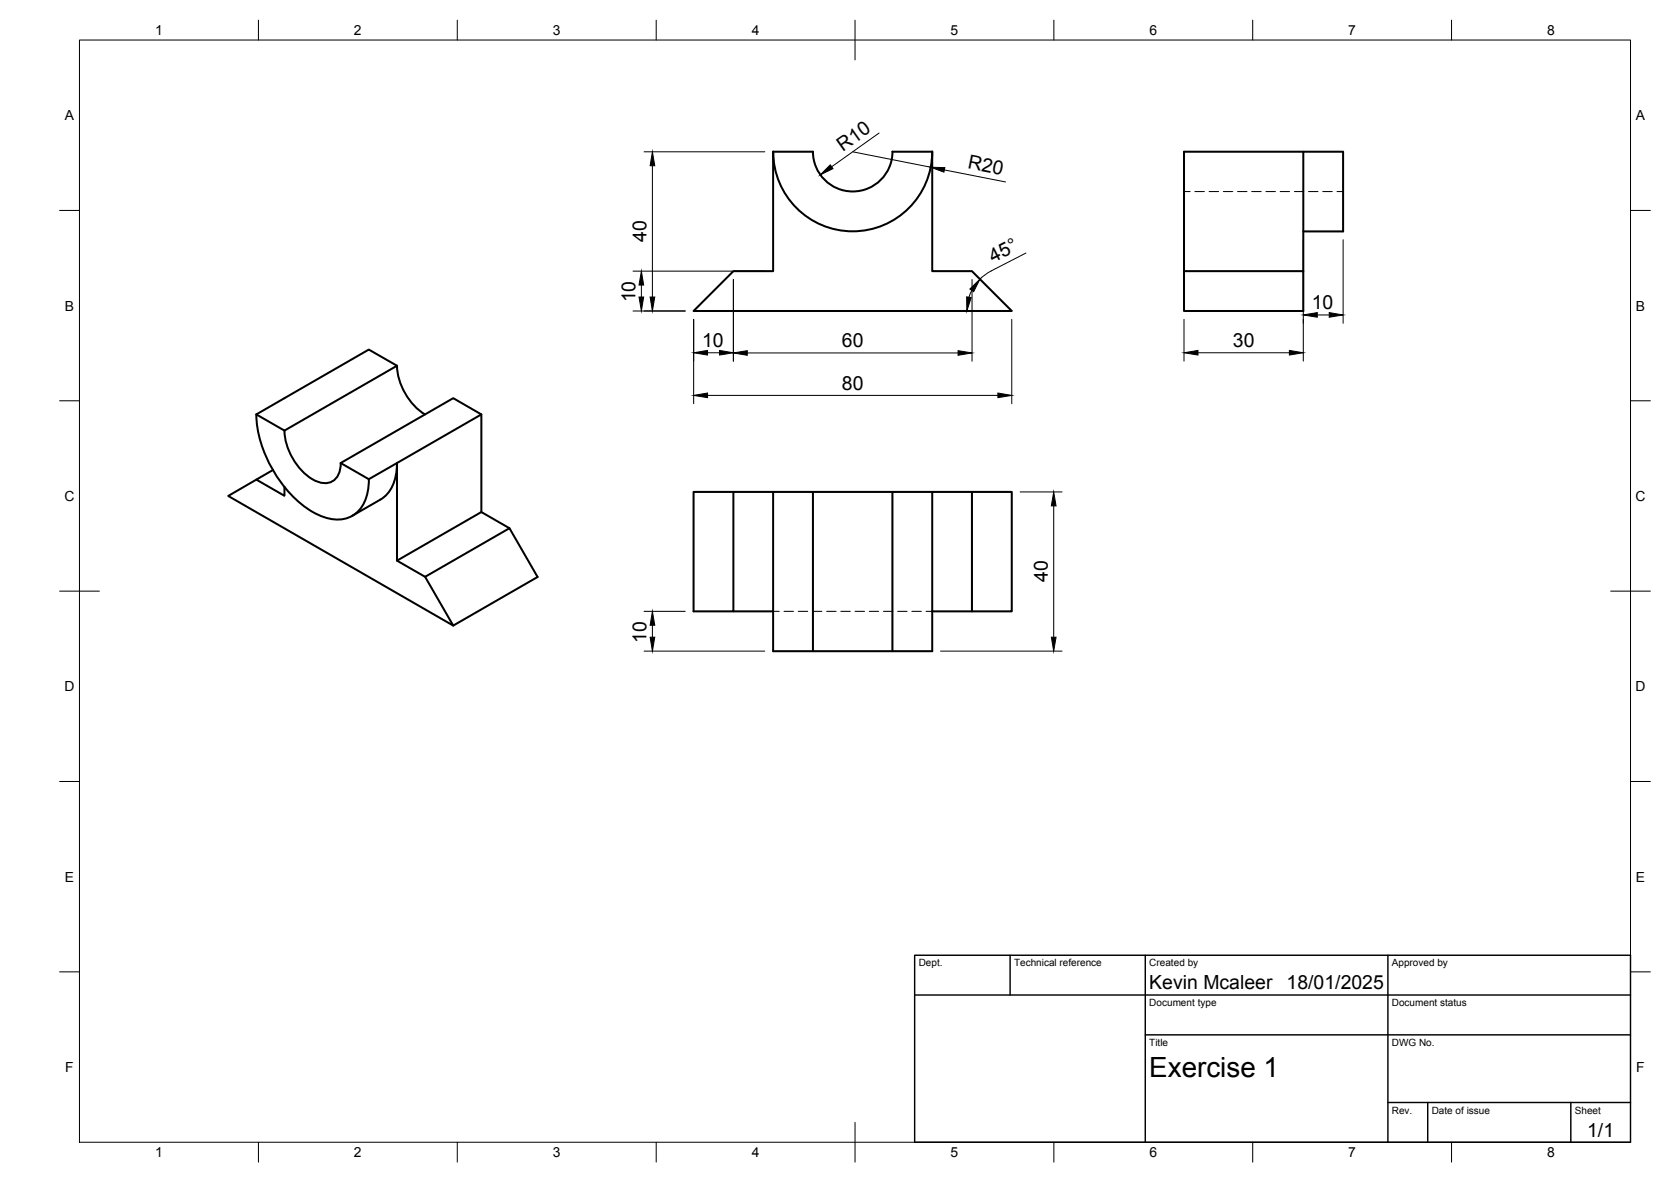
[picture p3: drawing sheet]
<svg xmlns="http://www.w3.org/2000/svg" width="420mm" height="297mm" viewBox="0 0 420 297" stroke-linecap="round" stroke-linejoin="round" font-family="sans-serif">
<!-- layer: Visible -->
<g fill="none" stroke="#000" stroke-width=".51">
<path d="M194.4 38.1a20 20 0 0 0 20 20 20 20 0 0 0 20-20M204.4 38.1a10 10 0 0 0 10 10 10 10 0 0 0 10-10M204.4 38.1h-10v30h-10l-10 10.1h80l-10-10.1h-10v-30h-10M327.7 38.1v30M327.7 58.2h10v-20.1h-40v30h30v10.1h-30v-10.1M99.8 91.9a15.6 15.6 0 0 0 7.1 12.3M64.5 104.1a31.2 31.2 0 0 0 14.1 24.5 9.9 9.9 0 0 0 10 1 10 10 0 0 0 4.2-9.2M64.5 104.1l28.2-16.3 7.1 4.1-28.3 16.3zM68.6 118.1l-4.1 2.4 7 4.1v-2.2M71.5 108.2a15.2 15.2 0 0 0 8.1 12.8 4 4 0 0 0 6-3.5l.1-1.1M85.7 116.4l7 4 7.1-4M99.8 116.4v24.5l21.2-12.2 7.1 4"/>
<path d="M99.8 116.4l21.2-12.3v24.6M99.8 116.4a10 10 0 0 1-4.1 9.1l-7.1 4.1M121 104.1l-7-4-28.3 16.3M64.5 120.5l-7.1 4.1 56.6 32.6 21.2-12.2-7.1-12.3-21.2 12.3-7.1-4.1M184.4 123.6h-10v30h10v-30h10M204.4 123.6h20M234.4 123.6h-10v40M244.4 123.6h-10v30M244.4 123.6h10v30h-10zM106.9 145l7.1 12.2M184.4 153.6h10v-30h10v40M194.4 153.6v10h40v-10"/>
<path d="M234.4 153.6h10"/>
</g>
<!-- layer: Hidden -->
<g fill="none" stroke="#000" stroke-width=".25">
<path d="M297.7 48.1h1.6M300.4 48.1h2.4M304 48.1h2.4M307.6 48.1h2.4M311.2 48.1h2.3M314.7 48.1h2.4M318.3 48.1h2.4M321.9 48.1h2.4M325.5 48.1h2.3M329 48.1h2.4M332.6 48.1h2.4M336.2 48.1h1.5"/>
<path d="M194.4 153.6h1.5M197.1 153.6h2.4M200.7 153.6h2.4M204.3 153.6h2.4M207.9 153.6h2.3M211.4 153.6h2.4M215 153.6h2.4M218.6 153.6h2.3M222.1 153.6h2.4M225.7 153.6h2.4M229.3 153.6h2.4M232.9 153.6h1.5"/>
</g>
<!-- layer: BORDER -->
<g fill="none" stroke="#000" stroke-width=".25">
<path d="M20 10.1h390v276.9h-390zM65 5.1v5M115 5.1v5M165 5.1v5M215 5.1v10M265 5.1v5M315 5.1v5M365 5.1v5M15 52.9h5M410 52.9h5M15 100.7h5M410 100.7h5"/>
<path d="M15 148.6h10M405 148.6h10M15 196.4h5M410 196.4h5M15 244.2h5M410 244.2h5M65 287v5M115 287v5M165 287v5M215 282.1v9.9M265 287v5M315 287v5"/>
<path d="M365 287v5"/>
</g>
<!-- layer: TITLEBLOCK -->
<path d="M230 250h180M230 240.1h180v46.9h-180zM254 240.1v9.9M288 240.1v46.9M349 240.1v46.9M288 260.1h122M349 277.1h61M359 277.1v9.9M395 277.1v9.9" fill="none" stroke="#000" stroke-width=".36"/>
<!-- layer: FD_Dimensions -->
<g fill="none" stroke="#000" stroke-width=".25">
<path d="M161.9 38.1h30.4M214.4 38.1l19.6 3.9M221 33.4l-11.9 8.5M164 41.6v33M237.4 42.7l15.4 3M159.2 68.1h33.1M159.2 78.2h13.1M161.3 71.6v3M184.4 70.2v20.6M244.4 73l-.8 1.7M244.4 70.2v20.6M258 63.6l-9.3 4.8-2.3 1.7"/>
<path d="M327.7 60.2v30.5M331.2 79.1h3M337.7 60.2v21M174.4 80.2v21.3M177.9 99.4h73M177.9 88.7h3M187.9 88.7h53M254.4 80.2v21.3M297.7 80.2v10.5M301.2 88.7h23M256.5 123.6h10.5M264.9 127.1v33"/>
<path d="M161.9 153.6h10.4M164 157.1v3M161.9 163.6h30.4M236.5 163.6h30.5"/>
</g>
<g fill="#000" stroke="#000" stroke-width=".25">
<path d="M164 38.1l.6 3.5h-1.1zM208.8 41.4l.6 1-3.2 1.5zM234 42l3.6 .1-.3 1.2zM161.3 68.1l.5 3.5h-1.1zM160.7 74.6h1.1l-.5 3.6zM163.5 74.6h1.1l-.6 3.6zM243.9 72.6l2.5-2.4-1.6 3.1zM243.1 74.6l1.1 .2-1.1 3.4zM327.7 79.1l3.5-.5v1.1zM334.2 78.6l3.5 .5-3.5 .6zM174.4 99.4l3.5-.6v1.1zM174.4 88.7l3.5-.6v1.1z"/>
<path d="M180.9 88.1l3.5 .6-3.5 .5zM184.4 88.7l3.5-.6v1.2zM240.9 88.1l3.5 .6-3.5 .6zM250.9 98.8l3.5 .6-3.5 .5zM297.7 88.7l3.5-.6v1.1zM324.2 88.1l3.5 .6-3.5 .5zM264.9 123.6l.6 3.5h-1.1zM164 153.6l.6 3.5h-1.1zM163.5 160.1h1.1l-.6 3.5zM264.4 160.1h1.1l-.6 3.5z"/>
</g>
<text font-size="7" x="289" y="270.6">Exercise 1</text>
<g font-size="4.9">
<text x="211.9" y="38.1" transform="rotate(-35 211.9 38.1)">R10</text>
<text x="243.2" y="42.3" transform="rotate(11 243.2 42.3)">R20</text>
<text x="162.6" y="60.8" transform="rotate(-90 162.6 60.8)">40</text>
<text x="249.7" y="66.2" transform="rotate(-27 249.7 66.2)">45°</text>
<text x="159.8" y="76" transform="rotate(-90 159.8 76)">10</text>
<text x="329.8" y="77.7">10</text>
<text x="176.5" y="87.2">10</text>
<text x="211.7" y="87.2">60</text>
<text x="310" y="87.2">30</text>
<text x="211.7" y="97.9">80</text>
<text x="263.5" y="146.3" transform="rotate(-90 263.5 146.3)">40</text>
<text x="162.6" y="161.5" transform="rotate(-90 162.6 161.5)">10</text>
<text x="289" y="248.5">Kevin Mcaleer</text>
<text x="323.5" y="248.5">18/01/2025</text>
<text x="399.1" y="285.7">1/1</text>
</g>
<g font-size="3.5">
<text x="39" y="8.8">1</text>
<text x="89" y="8.8">2</text>
<text x="139" y="8.8">3</text>
<text x="189" y="8.8">4</text>
<text x="239" y="8.8">5</text>
<text x="289" y="8.8">6</text>
<text x="339" y="8.8">7</text>
<text x="389" y="8.8">8</text>
<text x="16.3" y="30.2">A</text>
<text x="411.3" y="30.2">A</text>
<text x="16.3" y="78">B</text>
<text x="411.3" y="78">B</text>
<text x="16.2" y="125.9">C</text>
<text x="411.2" y="125.9">C</text>
<text x="16.2" y="173.7">D</text>
<text x="411.2" y="173.7">D</text>
<text x="16.3" y="221.6">E</text>
<text x="411.3" y="221.6">E</text>
<text x="16.4" y="269.4">F</text>
<text x="411.4" y="269.4">F</text>
<text x="39" y="290.8">1</text>
<text x="89" y="290.8">2</text>
<text x="139" y="290.8">3</text>
<text x="189" y="290.8">4</text>
<text x="239" y="290.8">5</text>
<text x="289" y="290.8">6</text>
<text x="339" y="290.8">7</text>
<text x="389" y="290.8">8</text>
</g>
<g font-size="2.5">
<text x="231" y="242.9">Dept.</text>
<text x="255" y="242.9">Technical reference</text>
<text x="289" y="242.9">Created by</text>
<text x="350" y="242.9">Approved by</text>
<text x="289" y="252.8">Document type</text>
<text x="350" y="252.8">Document status</text>
<text x="289" y="262.9">Title</text>
<text x="350" y="262.9">DWG No.</text>
<text x="350" y="279.9">Rev.</text>
<text x="360" y="279.9">Date of issue</text>
<text x="396" y="279.9">Sheet</text>
</g>
</svg>
